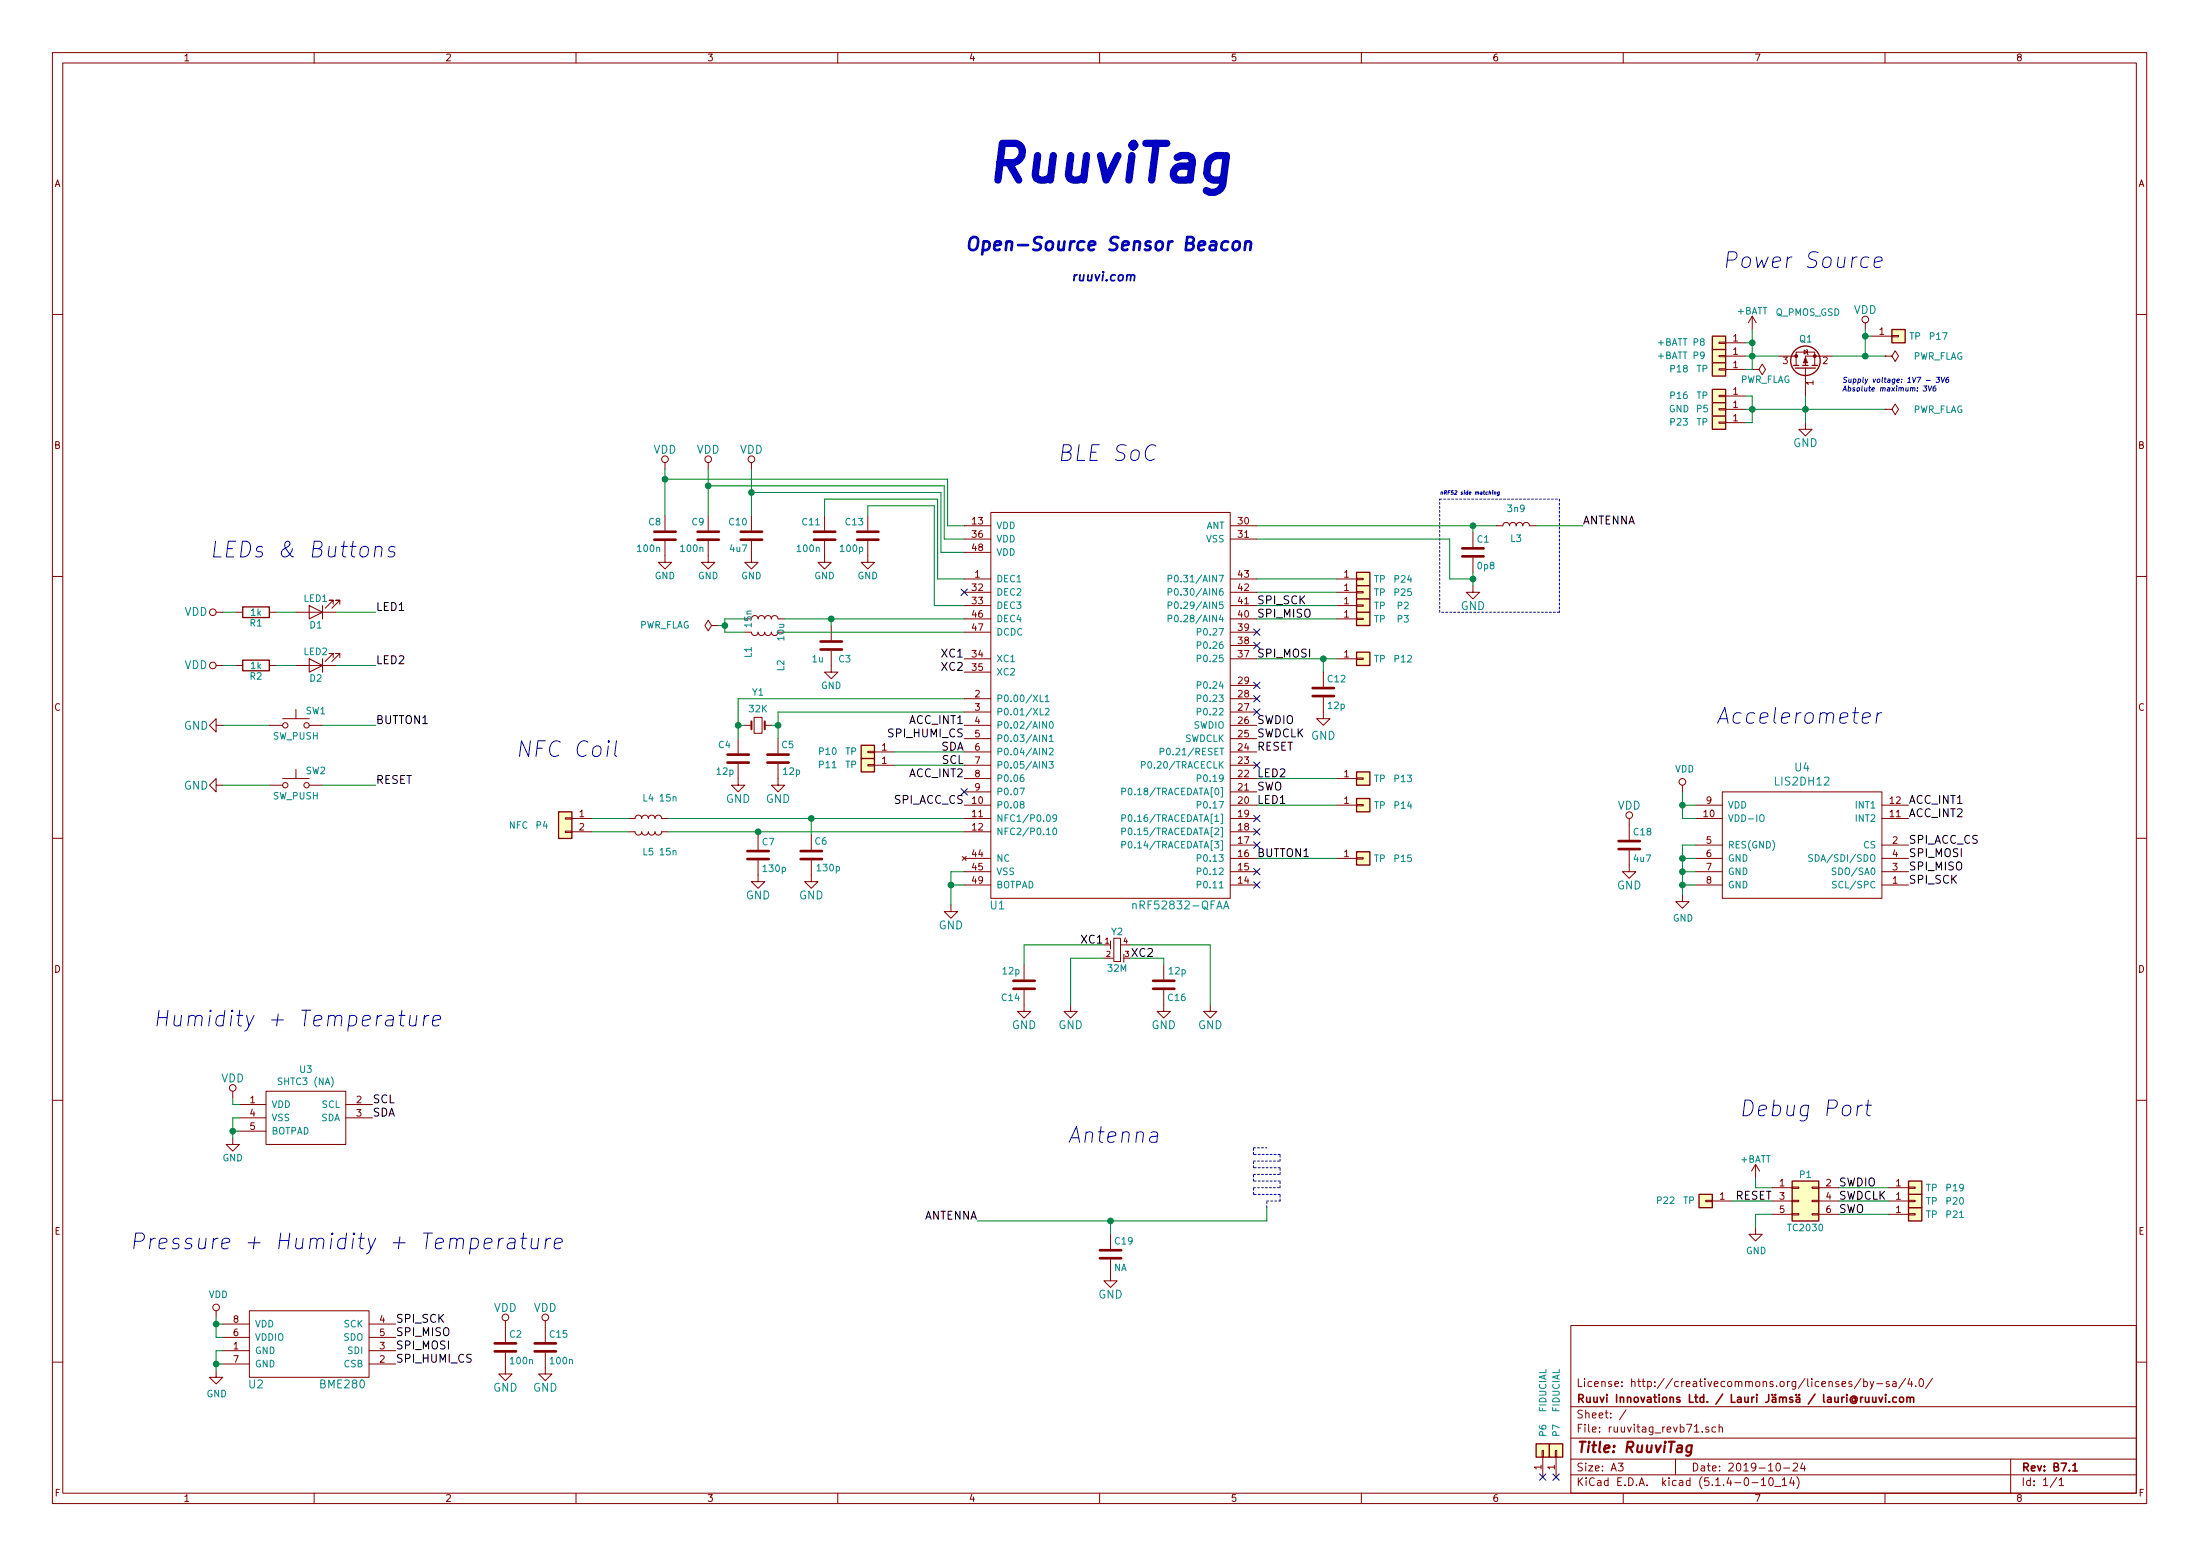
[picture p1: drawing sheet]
EESchema Schematic File Version 4
LIBS:power
LIBS:device
LIBS:74xx
LIBS:audio
LIBS:interface
LIBS:generic_dataflash
LIBS:4pin_crystal
LIBS:nrf52832
LIBS:bmxx80
LIBS:lis3dh
LIBS:lis2dh12
EELAYER 30 0
EELAYER END
$Descr A3 16535 11693
encoding utf-8
Sheet 1 1
Title "RuuviTag"
Date "2019-10-24"
Rev "B7.1"
Comp "Ruuvi Innovations Ltd. / Lauri Jämsä / lauri@ruuvi.com"
Comment1 "License: http://creativecommons.org/licenses/by-sa/4.0/"
Comment2 ""
Comment3 ""
Comment4 ""
$EndDescr
Text Notes 7400 1400 0    276  Italic 55
RuuviTag
$Comp
L Device:L L2
U 1 1
P 5750 4750
F 0 "L2" H 6000 4875 50  0000 C CNN
F 1 "10u" H 5750 4875 50  0000 C CNN
F 2 "RuuviTag:0603_IND" H 5750 4750 60  0001 C CNN
F 3 "" H 5750 4750 60  0000 C CNN
	1    5750 4750
	0    1    1    0   
$EndComp
Text Notes 7950 3475 0    118  Italic 0
BLE SoC
Text Label 9450 4950 0    60   ~ 0
SPI_MOSI
Text Label 9450 4650 0    60   ~ 0
SPI_MISO
Text Label 9450 4550 0    60   ~ 0
SPI_SCK
$Comp
L Device:LED D1
U 1 1
P 2375 4600
F 0 "D1" H 2375 4700 50  0000 C CNN
F 1 "LED1" H 2375 4500 50  0000 C CNN
F 2 "RuuviTag:0603_LED" H 2375 4600 60  0001 C CNN
F 3 "" H 2375 4600 60  0000 C CNN
	1    2375 4600
	-1   0    0    1   
$EndComp
$Comp
L Device:R R1
U 1 1
P 1925 4600
F 0 "R1" V 2005 4600 50  0000 C CNN
F 1 "1k" V 1925 4600 50  0000 C CNN
F 2 "RuuviTag:0402_RES" V 1855 4600 30  0001 C CNN
F 3 "" H 1925 4600 30  0000 C CNN
	1    1925 4600
	0    1    1    0   
$EndComp
Text Notes 1575 4200 0    118  Italic 0
LEDs & Buttons
Text Label 11900 3950 0    60   ~ 0
ANTENNA
Text Label 7350 9175 2    60   ~ 0
ANTENNA
$Comp
L Device:C C18
U 1 1
P 12250 6350
F 0 "C18" H 12275 6450 50  0000 L CNN
F 1 "4u7" H 12275 6250 50  0000 L CNN
F 2 "RuuviTag:0603_CAP" H 12288 6200 30  0001 C CNN
F 3 "" H 12250 6350 60  0000 C CNN
	1    12250 6350
	1    0    0    -1  
$EndComp
$Comp
L power:GND #PWR033
U 1 1
P 12250 6500
F 0 "#PWR033" H 12250 6250 60  0001 C CNN
F 1 "GND" H 12250 6350 60  0000 C CNN
F 2 "" H 12250 6500 60  0000 C CNN
F 3 "" H 12250 6500 60  0000 C CNN
	1    12250 6500
	1    0    0    -1  
$EndComp
Text Label 7250 5450 2    60   ~ 0
ACC_INT1
Text Notes 12950 2025 0    118  Italic 0
Power Source
$Comp
L power:VDD #PWR032
U 1 1
P 12250 6200
F 0 "#PWR032" H 12250 6050 60  0001 C CNN
F 1 "VDD" H 12250 6350 60  0000 C CNN
F 2 "" H 12250 6200 60  0000 C CNN
F 3 "" H 12250 6200 60  0000 C CNN
	1    12250 6200
	1    0    0    -1  
$EndComp
Text Label 7250 6050 2    60   ~ 0
SPI_ACC_CS
Text Notes 7250 1900 0    98   Italic 20
Open-Source Sensor Beacon
Text Notes 8050 2125 0    67   Italic 13
ruuvi.com
Text Notes 13075 8400 0    118  Italic 0
Debug Port
Text Notes 12900 5450 0    118  Italic 0
Accelerometer
Text Label 9450 5450 0    60   ~ 0
SWDIO
Text Label 9450 5550 0    60   ~ 0
SWDCLK
Text Label 9450 5650 0    60   ~ 0
RESET
$Comp
L Connector_Generic:Conn_01x01 P9
U 1 1
P 12925 2675
F 0 "P9" H 13075 2675 50  0000 C CNN
F 1 "+BATT" H 13275 2675 50  0000 C CNN
F 2 "RuuviTag:WIDE_PLATED_HOLE" H 12925 2675 60  0001 C CNN
F 3 "" H 12925 2675 60  0000 C CNN
	1    12925 2675
	-1   0    0    1   
$EndComp
$Comp
L power:VDD #PWR040
U 1 1
P 14025 2475
F 0 "#PWR040" H 14025 2325 60  0001 C CNN
F 1 "VDD" H 14025 2625 60  0000 C CNN
F 2 "" H 14025 2475 60  0000 C CNN
F 3 "" H 14025 2475 60  0000 C CNN
	1    14025 2475
	1    0    0    -1  
$EndComp
Text Notes 13850 2950 0    39   Italic 0
Supply voltage: 1V7 - 3V6\nAbsolute maximum: 3V6
$Comp
L Connector_Generic:Conn_01x01 P8
U 1 1
P 12925 2575
F 0 "P8" H 13075 2575 50  0000 C CNN
F 1 "+BATT" H 13275 2575 50  0000 C CNN
F 2 "RuuviTag:WIDE_PLATED_HOLE" H 12925 2575 60  0001 C CNN
F 3 "" H 12925 2575 60  0000 C CNN
	1    12925 2575
	-1   0    0    1   
$EndComp
Text Label 9450 5850 0    60   ~ 0
LED2
Text Label 2825 4600 0    60   ~ 0
LED1
$Comp
L 4pin_crystal:4PIN_CRYSTAL Y2
U 1 1
P 8400 7150
F 0 "Y2" H 8400 7300 50  0000 C CNN
F 1 "32M" H 8400 7025 50  0000 C CNN
F 2 "RuuviTag:20X16MM_4PIN_CRYSTAL" H 8400 7200 60  0001 C CNN
F 3 "" H 8400 7200 60  0000 C CNN
	1    8400 7150
	1    0    0    -1  
$EndComp
$Comp
L Connector_Generic:Conn_01x01 P6
U 1 1
P 11600 10900
F 0 "P6" H 11750 10900 50  0000 C CNN
F 1 "FIDUCIAL" H 12050 10900 50  0000 C CNN
F 2 "RuuviTag:FIDUCIAL_1MM" H 11600 10900 60  0001 C CNN
F 3 "" H 11600 10900 60  0000 C CNN
	1    11600 10900
	0    -1   -1   0   
$EndComp
$Comp
L Connector_Generic:Conn_01x01 P7
U 1 1
P 11700 10900
F 0 "P7" H 11850 10900 50  0000 C CNN
F 1 "FIDUCIAL" H 12150 10900 50  0000 C CNN
F 2 "RuuviTag:FIDUCIAL_1MM" H 11700 10900 60  0001 C CNN
F 3 "" H 11700 10900 60  0000 C CNN
	1    11700 10900
	0    -1   -1   0   
$EndComp
NoConn ~ 11700 11100
NoConn ~ 11600 11100
$Comp
L nrf52832:nRF52832 U1
U 1 1
P 8350 5250
F 0 "U1" H 7500 3700 60  0000 C CNN
F 1 "nRF52832-QFAA" H 8875 3700 60  0000 C CNN
F 2 "RuuviTag:QFN-48_6X6MM_BOTPAD" H 8350 5750 60  0001 C CNN
F 3 "" H 8350 5750 60  0000 C CNN
	1    8350 5250
	1    0    0    -1  
$EndComp
$Comp
L Device:Crystal_Small Y1
U 1 1
P 5700 5450
F 0 "Y1" H 5700 5700 50  0000 C CNN
F 1 "32K" H 5700 5575 50  0000 C CNN
F 2 "RuuviTag:32X15MM_2PIN_CRYSTAL" H 5700 5450 60  0001 C CNN
F 3 "" H 5700 5450 60  0000 C CNN
	1    5700 5450
	1    0    0    -1  
$EndComp
$Comp
L power:GND #PWR024
U 1 1
P 7150 6800
F 0 "#PWR024" H 7150 6550 60  0001 C CNN
F 1 "GND" H 7150 6650 60  0000 C CNN
F 2 "" H 7150 6800 60  0000 C CNN
F 3 "" H 7150 6800 60  0000 C CNN
	1    7150 6800
	1    0    0    -1  
$EndComp
$Comp
L power:VDD #PWR011
U 1 1
P 5000 3525
F 0 "#PWR011" H 5000 3375 60  0001 C CNN
F 1 "VDD" H 5000 3675 60  0000 C CNN
F 2 "" H 5000 3525 60  0000 C CNN
F 3 "" H 5000 3525 60  0000 C CNN
	1    5000 3525
	1    0    0    -1  
$EndComp
$Comp
L Device:C C11
U 1 1
P 6200 4025
F 0 "C11" H 6225 3925 50  0000 L CNN
F 1 "100n" H 6225 4125 50  0000 L CNN
F 2 "RuuviTag:0402_CAP" H 6238 3875 30  0001 C CNN
F 3 "" H 6200 4025 60  0000 C CNN
	1    6200 4025
	-1   0    0    1   
$EndComp
$Comp
L Device:C C13
U 1 1
P 6525 4025
F 0 "C13" H 6550 3925 50  0000 L CNN
F 1 "100p" H 6550 4125 50  0000 L CNN
F 2 "RuuviTag:0402_CAP" H 6563 3875 30  0001 C CNN
F 3 "" H 6525 4025 60  0000 C CNN
	1    6525 4025
	-1   0    0    1   
$EndComp
$Comp
L Device:C C8
U 1 1
P 5000 4025
F 0 "C8" H 5025 3925 50  0000 L CNN
F 1 "100n" H 5025 4125 50  0000 L CNN
F 2 "RuuviTag:0402_CAP" H 5038 3875 30  0001 C CNN
F 3 "" H 5000 4025 60  0000 C CNN
	1    5000 4025
	-1   0    0    1   
$EndComp
$Comp
L Device:C C9
U 1 1
P 5325 4025
F 0 "C9" H 5350 3925 50  0000 L CNN
F 1 "100n" H 5350 4125 50  0000 L CNN
F 2 "RuuviTag:0402_CAP" H 5363 3875 30  0001 C CNN
F 3 "" H 5325 4025 60  0000 C CNN
	1    5325 4025
	-1   0    0    1   
$EndComp
$Comp
L Device:C C10
U 1 1
P 5650 4025
F 0 "C10" H 5675 3925 50  0000 L CNN
F 1 "4u7" H 5675 4125 50  0000 L CNN
F 2 "RuuviTag:0603_CAP" H 5688 3875 30  0001 C CNN
F 3 "" H 5650 4025 60  0000 C CNN
	1    5650 4025
	-1   0    0    1   
$EndComp
$Comp
L Device:L L1
U 1 1
P 5750 4650
F 0 "L1" H 5500 4775 50  0000 C CNN
F 1 "15n" H 5750 4775 50  0000 C CNN
F 2 "RuuviTag:0402_IND" H 5750 4650 60  0001 C CNN
F 3 "" H 5750 4650 60  0000 C CNN
	1    5750 4650
	0    -1   -1   0   
$EndComp
$Comp
L Device:C C3
U 1 1
P 6250 4850
F 0 "C3" H 6300 4750 50  0000 L CNN
F 1 "1u" H 6100 4750 50  0000 L CNN
F 2 "RuuviTag:0402_CAP" H 6288 4700 30  0001 C CNN
F 3 "" H 6250 4850 60  0000 C CNN
	1    6250 4850
	1    0    0    -1  
$EndComp
$Comp
L Device:C C4
U 1 1
P 5550 5700
F 0 "C4" H 5600 5600 50  0000 L CNN
F 1 "12p" H 5575 5800 50  0000 L CNN
F 2 "RuuviTag:0402_CAP" H 5588 5550 30  0001 C CNN
F 3 "" H 5550 5700 60  0000 C CNN
	1    5550 5700
	-1   0    0    1   
$EndComp
$Comp
L Device:C C5
U 1 1
P 5850 5700
F 0 "C5" H 5725 5600 50  0000 L CNN
F 1 "12p" H 5675 5800 50  0000 L CNN
F 2 "RuuviTag:0402_CAP" H 5888 5550 30  0001 C CNN
F 3 "" H 5850 5700 60  0000 C CNN
	1    5850 5700
	-1   0    0    1   
$EndComp
Text Label 7250 4950 2    60   ~ 0
XC1
Text Label 7250 5050 2    60   ~ 0
XC2
Text Label 8300 7100 2    60   ~ 0
XC1
Text Label 8500 7200 0    60   ~ 0
XC2
$Comp
L Device:C C14
U 1 1
P 7700 7400
F 0 "C14" H 7725 7500 50  0000 L CNN
F 1 "12p" H 7725 7300 50  0000 L CNN
F 2 "RuuviTag:0402_CAP" H 7738 7250 30  0001 C CNN
F 3 "" H 7700 7400 60  0000 C CNN
	1    7700 7400
	-1   0    0    1   
$EndComp
$Comp
L Device:C C6
U 1 1
P 6100 6425
F 0 "C6" H 5975 6325 50  0000 L CNN
F 1 "130p" H 5875 6525 50  0000 L CNN
F 2 "RuuviTag:0402_CAP" H 6138 6275 30  0001 C CNN
F 3 "" H 6100 6425 60  0000 C CNN
	1    6100 6425
	-1   0    0    1   
$EndComp
$Comp
L Device:C C7
U 1 1
P 5700 6425
F 0 "C7" H 5725 6525 50  0000 L CNN
F 1 "130p" H 5725 6325 50  0000 L CNN
F 2 "RuuviTag:0402_CAP" H 5738 6275 30  0001 C CNN
F 3 "" H 5700 6425 60  0000 C CNN
	1    5700 6425
	1    0    0    -1  
$EndComp
$Comp
L power:GND #PWR018
U 1 1
P 5700 6575
F 0 "#PWR018" H 5700 6325 60  0001 C CNN
F 1 "GND" H 5700 6425 60  0000 C CNN
F 2 "" H 5700 6575 60  0000 C CNN
F 3 "" H 5700 6575 60  0000 C CNN
	1    5700 6575
	1    0    0    -1  
$EndComp
$Comp
L power:GND #PWR031
U 1 1
P 11075 4400
F 0 "#PWR031" H 11075 4150 60  0001 C CNN
F 1 "GND" H 11075 4250 60  0000 C CNN
F 2 "" H 11075 4400 60  0000 C CNN
F 3 "" H 11075 4400 60  0000 C CNN
	1    11075 4400
	1    0    0    -1  
$EndComp
$Comp
L power:GND #PWR039
U 1 1
P 13575 3175
F 0 "#PWR039" H 13575 2925 60  0001 C CNN
F 1 "GND" H 13575 3025 60  0000 C CNN
F 2 "" H 13575 3175 60  0000 C CNN
F 3 "" H 13575 3175 60  0000 C CNN
	1    13575 3175
	1    0    0    -1  
$EndComp
$Comp
L bmxx80:BMXX80 U2
U 1 1
P 2325 10100
F 0 "U2" H 1925 9800 60  0000 C CNN
F 1 "BME280" H 2575 9800 60  0000 C CNN
F 2 "RuuviTag:BME280" H 2825 9500 60  0001 C CNN
F 3 "" H 2825 9500 60  0000 C CNN
	1    2325 10100
	1    0    0    -1  
$EndComp
Text Notes 975  9400 0    118  Italic 0
Pressure + Humidity + Temperature
$Comp
L Device:C C2
U 1 1
P 3800 10125
F 0 "C2" H 3825 10225 50  0000 L CNN
F 1 "100n" H 3825 10025 50  0000 L CNN
F 2 "RuuviTag:0402_CAP" H 3838 9975 30  0001 C CNN
F 3 "" H 3800 10125 60  0000 C CNN
	1    3800 10125
	1    0    0    -1  
$EndComp
$Comp
L power:GND #PWR08
U 1 1
P 3800 10275
F 0 "#PWR08" H 3800 10025 60  0001 C CNN
F 1 "GND" H 3800 10125 60  0000 C CNN
F 2 "" H 3800 10275 60  0000 C CNN
F 3 "" H 3800 10275 60  0000 C CNN
	1    3800 10275
	1    0    0    -1  
$EndComp
$Comp
L power:VDD #PWR07
U 1 1
P 3800 9975
F 0 "#PWR07" H 3800 9825 60  0001 C CNN
F 1 "VDD" H 3800 10125 60  0000 C CNN
F 2 "" H 3800 9975 60  0000 C CNN
F 3 "" H 3800 9975 60  0000 C CNN
	1    3800 9975
	1    0    0    -1  
$EndComp
Text Label 9450 6050 0    60   ~ 0
LED1
$Comp
L Device:LED D2
U 1 1
P 2375 5000
F 0 "D2" H 2375 5100 50  0000 C CNN
F 1 "LED2" H 2375 4900 50  0000 C CNN
F 2 "RuuviTag:0603_LED" H 2375 5000 60  0001 C CNN
F 3 "" H 2375 5000 60  0000 C CNN
	1    2375 5000
	-1   0    0    1   
$EndComp
$Comp
L Device:R R2
U 1 1
P 1925 5000
F 0 "R2" V 2005 5000 50  0000 C CNN
F 1 "1k" V 1925 5000 50  0000 C CNN
F 2 "RuuviTag:0402_RES" V 1855 5000 30  0001 C CNN
F 3 "" H 1925 5000 30  0000 C CNN
	1    1925 5000
	0    1    1    0   
$EndComp
Text Label 2825 5000 0    60   ~ 0
LED2
NoConn ~ 9450 5750
NoConn ~ 9450 6150
NoConn ~ 9450 6250
NoConn ~ 9450 6350
$Comp
L Switch:SW_Push SW1
U 1 1
P 2225 5450
F 0 "SW1" H 2375 5560 50  0000 C CNN
F 1 "SW_PUSH" H 2225 5370 50  0000 C CNN
F 2 "RuuviTag:SKRKAEE010_BUTTON" H 2225 5450 60  0001 C CNN
F 3 "" H 2225 5450 60  0000 C CNN
	1    2225 5450
	1    0    0    -1  
$EndComp
Text Label 2825 5450 0    60   ~ 0
BUTTON1
$Comp
L power:GND #PWR05
U 1 1
P 1675 5450
F 0 "#PWR05" H 1675 5200 60  0001 C CNN
F 1 "GND" V 1675 5250 60  0000 C CNN
F 2 "" H 1675 5450 60  0000 C CNN
F 3 "" H 1675 5450 60  0000 C CNN
	1    1675 5450
	0    1    1    0   
$EndComp
Text Label 9450 6450 0    60   ~ 0
BUTTON1
NoConn ~ 9450 5250
Text Label 9450 5950 0    60   ~ 0
SWO
$Comp
L power:PWR_FLAG #FLG03
U 1 1
P 14175 2675
F 0 "#FLG03" H 14175 2770 50  0001 C CNN
F 1 "PWR_FLAG" V 14175 3075 50  0000 C CNN
F 2 "" H 14175 2675 60  0000 C CNN
F 3 "" H 14175 2675 60  0000 C CNN
	1    14175 2675
	0    1    1    0   
$EndComp
$Comp
L power:PWR_FLAG #FLG04
U 1 1
P 14175 3075
F 0 "#FLG04" H 14175 3170 50  0001 C CNN
F 1 "PWR_FLAG" V 14175 3475 50  0000 C CNN
F 2 "" H 14175 3075 60  0000 C CNN
F 3 "" H 14175 3075 60  0000 C CNN
	1    14175 3075
	0    1    1    0   
$EndComp
$Comp
L power:VDD #PWR04
U 1 1
P 1675 5000
F 0 "#PWR04" H 1675 4850 60  0001 C CNN
F 1 "VDD" V 1675 5200 60  0000 C CNN
F 2 "" H 1675 5000 60  0000 C CNN
F 3 "" H 1675 5000 60  0000 C CNN
	1    1675 5000
	0    -1   -1   0   
$EndComp
$Comp
L power:VDD #PWR03
U 1 1
P 1675 4600
F 0 "#PWR03" H 1675 4450 60  0001 C CNN
F 1 "VDD" V 1675 4800 60  0000 C CNN
F 2 "" H 1675 4600 60  0000 C CNN
F 3 "" H 1675 4600 60  0000 C CNN
	1    1675 4600
	0    -1   -1   0   
$EndComp
$Comp
L Switch:SW_Push SW2
U 1 1
P 2225 5900
F 0 "SW2" H 2375 6010 50  0000 C CNN
F 1 "SW_PUSH" H 2225 5820 50  0000 C CNN
F 2 "RuuviTag:SKRKAEE010_BUTTON" H 2225 5900 60  0001 C CNN
F 3 "" H 2225 5900 60  0000 C CNN
	1    2225 5900
	1    0    0    -1  
$EndComp
Text Label 2825 5900 0    60   ~ 0
RESET
$Comp
L power:GND #PWR06
U 1 1
P 1675 5900
F 0 "#PWR06" H 1675 5650 60  0001 C CNN
F 1 "GND" V 1675 5700 60  0000 C CNN
F 2 "" H 1675 5900 60  0000 C CNN
F 3 "" H 1675 5900 60  0000 C CNN
	1    1675 5900
	0    1    1    0   
$EndComp
Text Label 7250 5550 2    60   ~ 0
SPI_HUMI_CS
Text Label 2975 10250 0    60   ~ 0
SPI_HUMI_CS
Text Label 2975 9950 0    60   ~ 0
SPI_SCK
Text Label 2975 10150 0    60   ~ 0
SPI_MOSI
Text Label 2975 10050 0    60   ~ 0
SPI_MISO
$Comp
L Device:C C19
U 1 1
P 8350 9425
F 0 "C19" H 8375 9525 50  0000 L CNN
F 1 "NA" H 8375 9325 50  0000 L CNN
F 2 "RuuviTag:0402_CAP" H 8388 9275 30  0001 C CNN
F 3 "" H 8350 9425 60  0000 C CNN
	1    8350 9425
	1    0    0    -1  
$EndComp
$Comp
L power:GND #PWR027
U 1 1
P 8350 9575
F 0 "#PWR027" H 8350 9325 60  0001 C CNN
F 1 "GND" H 8350 9425 60  0000 C CNN
F 2 "" H 8350 9575 60  0000 C CNN
F 3 "" H 8350 9575 60  0000 C CNN
	1    8350 9575
	1    0    0    -1  
$EndComp
Text Notes 8025 8600 0    118  Italic 0
Antenna
$Comp
L Device:Q_PMOS_GSD Q1
U 1 1
P 13575 2775
F 0 "Q1" V 13800 2825 50  0000 R CNN
F 1 "Q_PMOS_GSD" V 14000 3000 50  0000 R CNN
F 2 "RuuviTag:SOT-23" H 13775 2875 29  0001 C CNN
F 3 "" H 13575 2775 60  0000 C CNN
	1    13575 2775
	0    -1   -1   0   
$EndComp
NoConn ~ 9450 5150
NoConn ~ 9450 5350
NoConn ~ 9450 6550
$Comp
L Connector_Generic:Conn_01x01 P5
U 1 1
P 12925 3075
F 0 "P5" H 13050 3075 50  0000 C CNN
F 1 "GND" H 13225 3075 50  0000 C CNN
F 2 "RuuviTag:RUUVITAG-BAT-CONNECTOR" H 12925 3075 60  0001 C CNN
F 3 "" H 12925 3075 60  0000 C CNN
	1    12925 3075
	-1   0    0    1   
$EndComp
$Comp
L Connector_Generic:Conn_01x02 P4
U 1 1
P 4250 6150
F 0 "P4" H 4425 6100 50  0000 C CNN
F 1 "NFC" H 4600 6100 50  0000 C CNN
F 2 "RuuviTag:NFC_RUUVITAG_REVB2" H 4250 6150 60  0001 C CNN
F 3 "" H 4250 6150 60  0000 C CNN
	1    4250 6150
	-1   0    0    -1  
$EndComp
$Comp
L Device:C C1
U 1 1
P 11075 4150
F 0 "C1" H 11100 4250 50  0000 L CNN
F 1 "0p8" H 11100 4050 50  0000 L CNN
F 2 "RuuviTag:0402_CAP" H 11113 4000 30  0001 C CNN
F 3 "" H 11075 4150 60  0000 C CNN
	1    11075 4150
	1    0    0    -1  
$EndComp
$Comp
L Device:L L3
U 1 1
P 11400 3950
F 0 "L3" V 11300 3950 50  0000 C CNN
F 1 "3n9" V 11525 3950 50  0000 C CNN
F 2 "RuuviTag:0402_IND" H 11400 3950 60  0001 C CNN
F 3 "" H 11400 3950 60  0000 C CNN
	1    11400 3950
	0    -1   -1   0   
$EndComp
Text Notes 10825 3725 0    28   Italic 0
nRF52 side matching
Text Notes 3875 5700 0    118  Italic 0
NFC Coil
NoConn ~ 9450 4750
NoConn ~ 9450 4850
$Comp
L Connector_Generic:Conn_01x01 P10
U 1 1
P 6525 5650
F 0 "P10" H 6825 5650 50  0000 C CNN
F 1 "TP" H 6650 5650 50  0000 C CNN
F 2 "RuuviTag:TEST_POINT_SMD_1MM" H 6525 5650 60  0001 C CNN
F 3 "" H 6525 5650 60  0000 C CNN
	1    6525 5650
	-1   0    0    1   
$EndComp
$Comp
L Connector_Generic:Conn_01x01 P11
U 1 1
P 6525 5750
F 0 "P11" H 6825 5750 50  0000 C CNN
F 1 "TP" H 6650 5750 50  0000 C CNN
F 2 "RuuviTag:TEST_POINT_SMD_1MM" H 6525 5750 60  0001 C CNN
F 3 "" H 6525 5750 60  0000 C CNN
	1    6525 5750
	-1   0    0    1   
$EndComp
NoConn ~ 7250 5950
$Comp
L Connector_Generic:Conn_01x01 P2
U 1 1
P 10250 4550
F 0 "P2" H 10550 4550 50  0000 C CNN
F 1 "TP" H 10375 4550 50  0000 C CNN
F 2 "RuuviTag:TEST_POINT_SMD_1MM" H 10250 4550 60  0001 C CNN
F 3 "" H 10250 4550 60  0000 C CNN
	1    10250 4550
	1    0    0    -1  
$EndComp
$Comp
L Connector_Generic:Conn_01x01 P3
U 1 1
P 10250 4650
F 0 "P3" H 10550 4650 50  0000 C CNN
F 1 "TP" H 10375 4650 50  0000 C CNN
F 2 "RuuviTag:TEST_POINT_SMD_1MM" H 10250 4650 60  0001 C CNN
F 3 "" H 10250 4650 60  0000 C CNN
	1    10250 4650
	1    0    0    -1  
$EndComp
$Comp
L Connector_Generic:Conn_01x01 P12
U 1 1
P 10250 4950
F 0 "P12" H 10550 4950 50  0000 C CNN
F 1 "TP" H 10375 4950 50  0000 C CNN
F 2 "RuuviTag:TEST_POINT_SMD_1MM" H 10250 4950 60  0001 C CNN
F 3 "" H 10250 4950 60  0000 C CNN
	1    10250 4950
	1    0    0    -1  
$EndComp
$Comp
L Connector_Generic:Conn_01x01 P15
U 1 1
P 10250 6450
F 0 "P15" H 10550 6450 50  0000 C CNN
F 1 "TP" H 10375 6450 50  0000 C CNN
F 2 "RuuviTag:TEST_POINT_SMD_1MM" H 10250 6450 60  0001 C CNN
F 3 "" H 10250 6450 60  0000 C CNN
	1    10250 6450
	1    0    0    -1  
$EndComp
$Comp
L Connector_Generic:Conn_01x01 P13
U 1 1
P 10250 5850
F 0 "P13" H 10550 5850 50  0000 C CNN
F 1 "TP" H 10375 5850 50  0000 C CNN
F 2 "RuuviTag:TEST_POINT_SMD_1MM" H 10250 5850 60  0001 C CNN
F 3 "" H 10250 5850 60  0000 C CNN
	1    10250 5850
	1    0    0    -1  
$EndComp
$Comp
L Connector_Generic:Conn_01x01 P14
U 1 1
P 10250 6050
F 0 "P14" H 10550 6050 50  0000 C CNN
F 1 "TP" H 10375 6050 50  0000 C CNN
F 2 "RuuviTag:TEST_POINT_SMD_1MM" H 10250 6050 60  0001 C CNN
F 3 "" H 10250 6050 60  0000 C CNN
	1    10250 6050
	1    0    0    -1  
$EndComp
$Comp
L Connector_Generic:Conn_01x01 P17
U 1 1
P 14275 2525
F 0 "P17" H 14575 2525 50  0000 C CNN
F 1 "TP" H 14400 2525 50  0000 C CNN
F 2 "RuuviTag:TEST_POINT_SMD_1MM" H 14275 2525 60  0001 C CNN
F 3 "" H 14275 2525 60  0000 C CNN
	1    14275 2525
	1    0    0    -1  
$EndComp
$Comp
L Connector_Generic:Conn_01x01 P16
U 1 1
P 12925 2975
F 0 "P16" H 13225 2975 50  0000 C CNN
F 1 "TP" H 13050 2975 50  0000 C CNN
F 2 "RuuviTag:TEST_POINT_SMD_1MM" H 12925 2975 60  0001 C CNN
F 3 "" H 12925 2975 60  0000 C CNN
	1    12925 2975
	-1   0    0    1   
$EndComp
$Comp
L Connector_Generic:Conn_01x01 P18
U 1 1
P 12925 2775
F 0 "P18" H 13225 2775 50  0000 C CNN
F 1 "TP" H 13050 2775 50  0000 C CNN
F 2 "RuuviTag:TEST_POINT_SMD_1MM" H 12925 2775 60  0001 C CNN
F 3 "" H 12925 2775 60  0000 C CNN
	1    12925 2775
	-1   0    0    1   
$EndComp
$Comp
L Connector_Generic:Conn_01x01 P19
U 1 1
P 14400 8925
F 0 "P19" H 14700 8925 50  0000 C CNN
F 1 "TP" H 14525 8925 50  0000 C CNN
F 2 "RuuviTag:TEST_POINT_SMD_1MM" H 14400 8925 60  0001 C CNN
F 3 "" H 14400 8925 60  0000 C CNN
	1    14400 8925
	1    0    0    -1  
$EndComp
$Comp
L Connector_Generic:Conn_01x01 P20
U 1 1
P 14400 9025
F 0 "P20" H 14700 9025 50  0000 C CNN
F 1 "TP" H 14525 9025 50  0000 C CNN
F 2 "RuuviTag:TEST_POINT_SMD_1MM" H 14400 9025 60  0001 C CNN
F 3 "" H 14400 9025 60  0000 C CNN
	1    14400 9025
	1    0    0    -1  
$EndComp
$Comp
L Connector_Generic:Conn_01x01 P21
U 1 1
P 14400 9125
F 0 "P21" H 14700 9125 50  0000 C CNN
F 1 "TP" H 14525 9125 50  0000 C CNN
F 2 "RuuviTag:TEST_POINT_SMD_1MM" H 14400 9125 60  0001 C CNN
F 3 "" H 14400 9125 60  0000 C CNN
	1    14400 9125
	1    0    0    -1  
$EndComp
$Comp
L Connector_Generic:Conn_01x01 P22
U 1 1
P 12825 9025
F 0 "P22" H 13125 9025 50  0000 C CNN
F 1 "TP" H 12950 9025 50  0000 C CNN
F 2 "RuuviTag:TEST_POINT_SMD_1MM" H 12825 9025 60  0001 C CNN
F 3 "" H 12825 9025 60  0000 C CNN
	1    12825 9025
	-1   0    0    1   
$EndComp
$Comp
L Connector_Generic:Conn_01x01 P23
U 1 1
P 12925 3175
F 0 "P23" H 13225 3175 50  0000 C CNN
F 1 "TP" H 13050 3175 50  0000 C CNN
F 2 "RuuviTag:TEST_POINT_SMD_1MM" H 12925 3175 60  0001 C CNN
F 3 "" H 12925 3175 60  0000 C CNN
	1    12925 3175
	-1   0    0    1   
$EndComp
$Comp
L lis2dh12:LIS2Dx12 U4
U 1 1
P 13550 6350
F 0 "U4" H 13550 6937 60  0000 C CNN
F 1 "LIS2DH12" H 13550 6831 60  0000 C CNN
F 2 "RuuviTag:LGA12_2X2MM" H 13650 6350 60  0001 C CNN
F 3 "" H 13650 6350 60  0000 C CNN
	1    13550 6350
	1    0    0    -1  
$EndComp
$Comp
L power:VDD #PWR034
U 1 1
P 12650 5950
F 0 "#PWR034" H 12650 5800 50  0001 C CNN
F 1 "VDD" H 12667 6123 50  0000 C CNN
F 2 "" H 12650 5950 50  0000 C CNN
F 3 "" H 12650 5950 50  0000 C CNN
	1    12650 5950
	1    0    0    -1  
$EndComp
$Comp
L power:GND #PWR035
U 1 1
P 12650 6725
F 0 "#PWR035" H 12650 6475 50  0001 C CNN
F 1 "GND" H 12655 6552 50  0000 C CNN
F 2 "" H 12650 6725 50  0000 C CNN
F 3 "" H 12650 6725 50  0000 C CNN
	1    12650 6725
	1    0    0    -1  
$EndComp
Text Label 14350 6050 0    60   ~ 0
ACC_INT1
Text Label 14350 6150 0    60   ~ 0
ACC_INT2
Text Label 14350 6350 0    60   ~ 0
SPI_ACC_CS
Text Label 14350 6550 0    60   ~ 0
SPI_MISO
Text Label 14350 6450 0    60   ~ 0
SPI_MOSI
Text Label 14350 6650 0    60   ~ 0
SPI_SCK
Text Label 7250 5850 2    60   ~ 0
ACC_INT2
NoConn ~ 9450 6650
$Comp
L Connector_Generic:Conn_01x01 P25
U 1 1
P 10250 4450
F 0 "P25" H 10550 4450 50  0000 C CNN
F 1 "TP" H 10375 4450 50  0000 C CNN
F 2 "RuuviTag:TEST_POINT_SMD_1MM" H 10250 4450 60  0001 C CNN
F 3 "" H 10250 4450 60  0000 C CNN
	1    10250 4450
	1    0    0    -1  
$EndComp
$Comp
L Connector_Generic:Conn_01x01 P24
U 1 1
P 10250 4350
F 0 "P24" H 10550 4350 50  0000 C CNN
F 1 "TP" H 10375 4350 50  0000 C CNN
F 2 "RuuviTag:TEST_POINT_SMD_1MM" H 10250 4350 60  0001 C CNN
F 3 "" H 10250 4350 60  0000 C CNN
	1    10250 4350
	1    0    0    -1  
$EndComp
$Comp
L Device:C C12
U 1 1
P 9950 5200
F 0 "C12" H 9975 5300 50  0000 L CNN
F 1 "12p" H 9975 5100 50  0000 L CNN
F 2 "RuuviTag:0402_CAP" H 9988 5050 30  0001 C CNN
F 3 "" H 9950 5200 60  0000 C CNN
	1    9950 5200
	1    0    0    -1  
$EndComp
$Comp
L power:GND #PWR030
U 1 1
P 9950 5350
F 0 "#PWR030" H 9950 5100 60  0001 C CNN
F 1 "GND" H 9950 5175 60  0000 C CNN
F 2 "" H 9950 5350 60  0000 C CNN
F 3 "" H 9950 5350 60  0000 C CNN
	1    9950 5350
	1    0    0    -1  
$EndComp
$Comp
L power:GND #PWR022
U 1 1
P 6250 5000
F 0 "#PWR022" H 6250 4750 50  0001 C CNN
F 1 "GND" H 6250 4850 50  0000 C CNN
F 2 "" H 6250 5000 50  0000 C CNN
F 3 "" H 6250 5000 50  0000 C CNN
	1    6250 5000
	1    0    0    -1  
$EndComp
$Comp
L power:GND #PWR020
U 1 1
P 6100 6575
F 0 "#PWR020" H 6100 6325 60  0001 C CNN
F 1 "GND" H 6100 6425 60  0000 C CNN
F 2 "" H 6100 6575 60  0000 C CNN
F 3 "" H 6100 6575 60  0000 C CNN
	1    6100 6575
	1    0    0    -1  
$EndComp
$Comp
L power:VDD #PWR01
U 1 1
P 1625 9900
F 0 "#PWR01" H 1625 9750 50  0001 C CNN
F 1 "VDD" H 1642 10073 50  0000 C CNN
F 2 "" H 1625 9900 50  0000 C CNN
F 3 "" H 1625 9900 50  0000 C CNN
	1    1625 9900
	1    0    0    -1  
$EndComp
$Comp
L power:GND #PWR02
U 1 1
P 1625 10300
F 0 "#PWR02" H 1625 10050 50  0001 C CNN
F 1 "GND" H 1630 10127 50  0000 C CNN
F 2 "" H 1625 10300 50  0000 C CNN
F 3 "" H 1625 10300 50  0000 C CNN
	1    1625 10300
	1    0    0    -1  
$EndComp
$Comp
L power:GND #PWR025
U 1 1
P 7700 7550
F 0 "#PWR025" H 7700 7300 60  0001 C CNN
F 1 "GND" H 7700 7400 60  0000 C CNN
F 2 "" H 7700 7550 60  0000 C CNN
F 3 "" H 7700 7550 60  0000 C CNN
	1    7700 7550
	1    0    0    -1  
$EndComp
$Comp
L power:GND #PWR026
U 1 1
P 8050 7550
F 0 "#PWR026" H 8050 7300 60  0001 C CNN
F 1 "GND" H 8050 7400 60  0000 C CNN
F 2 "" H 8050 7550 60  0000 C CNN
F 3 "" H 8050 7550 60  0000 C CNN
	1    8050 7550
	1    0    0    -1  
$EndComp
$Comp
L Device:C C16
U 1 1
P 8750 7400
F 0 "C16" H 8575 7500 50  0000 L CNN
F 1 "12p" H 8575 7300 50  0000 L CNN
F 2 "RuuviTag:0402_CAP" H 8788 7250 30  0001 C CNN
F 3 "" H 8750 7400 60  0000 C CNN
	1    8750 7400
	-1   0    0    1   
$EndComp
$Comp
L power:GND #PWR029
U 1 1
P 9100 7550
F 0 "#PWR029" H 9100 7300 60  0001 C CNN
F 1 "GND" H 9100 7400 60  0000 C CNN
F 2 "" H 9100 7550 60  0000 C CNN
F 3 "" H 9100 7550 60  0000 C CNN
	1    9100 7550
	1    0    0    -1  
$EndComp
$Comp
L power:GND #PWR028
U 1 1
P 8750 7550
F 0 "#PWR028" H 8750 7300 60  0001 C CNN
F 1 "GND" H 8750 7400 60  0000 C CNN
F 2 "" H 8750 7550 60  0000 C CNN
F 3 "" H 8750 7550 60  0000 C CNN
	1    8750 7550
	1    0    0    -1  
$EndComp
$Comp
L power:GND #PWR015
U 1 1
P 5550 5850
F 0 "#PWR015" H 5550 5600 60  0001 C CNN
F 1 "GND" H 5550 5700 60  0000 C CNN
F 2 "" H 5550 5850 60  0000 C CNN
F 3 "" H 5550 5850 60  0000 C CNN
	1    5550 5850
	1    0    0    -1  
$EndComp
$Comp
L power:GND #PWR019
U 1 1
P 5850 5850
F 0 "#PWR019" H 5850 5600 60  0001 C CNN
F 1 "GND" H 5850 5700 60  0000 C CNN
F 2 "" H 5850 5850 60  0000 C CNN
F 3 "" H 5850 5850 60  0000 C CNN
	1    5850 5850
	1    0    0    -1  
$EndComp
Wire Notes Line
	9525 9075 9525 9025
Wire Notes Line
	9525 9025 9625 9025
Wire Notes Line
	9625 9025 9625 8975
Wire Notes Line
	9625 8975 9425 8975
Wire Notes Line
	9425 8975 9425 8925
Wire Notes Line
	9425 8925 9625 8925
Wire Notes Line
	9625 8925 9625 8875
Wire Notes Line
	9625 8875 9425 8875
Wire Notes Line
	9425 8875 9425 8825
Wire Notes Line
	9425 8825 9625 8825
Wire Notes Line
	9625 8825 9625 8775
Wire Notes Line
	9625 8775 9425 8775
Wire Notes Line
	9425 8775 9425 8725
Wire Notes Line
	9425 8725 9625 8725
Wire Notes Line
	9625 8725 9625 8675
Wire Notes Line
	9625 8675 9425 8675
Wire Notes Line
	9425 8675 9425 8625
Wire Notes Line
	9425 8625 9525 8625
Wire Wire Line
	2075 4600 2225 4600
Wire Wire Line
	1675 4600 1775 4600
Wire Wire Line
	2525 4600 2825 4600
Wire Wire Line
	7250 6550 7150 6550
Wire Wire Line
	7150 6650 7250 6650
Connection ~ 7150 6650
Wire Wire Line
	7150 6550 7150 6650
Wire Wire Line
	7100 4050 7250 4050
Wire Wire Line
	7075 4150 7250 4150
Wire Wire Line
	7050 4350 7250 4350
Wire Wire Line
	7025 4550 7250 4550
Wire Wire Line
	5450 4650 5450 4700
Wire Wire Line
	5550 5250 5550 5450
Wire Wire Line
	5550 5250 7250 5250
Connection ~ 5550 5450
Wire Wire Line
	5850 5350 5850 5450
Connection ~ 5850 5450
Wire Wire Line
	7700 7100 8300 7100
Wire Wire Line
	8500 7200 8750 7200
Wire Wire Line
	9525 9175 9525 9075
Wire Wire Line
	13775 2675 14025 2675
Wire Wire Line
	13125 3075 13175 3075
Connection ~ 5700 6250
Wire Wire Line
	2075 5000 2225 5000
Wire Wire Line
	1675 5000 1775 5000
Wire Wire Line
	2525 5000 2825 5000
Wire Wire Line
	5850 5350 7250 5350
Wire Wire Line
	2425 5450 2825 5450
Wire Wire Line
	1675 5450 2025 5450
Connection ~ 14025 2675
Connection ~ 13575 3075
Wire Wire Line
	13575 2975 13575 3075
Wire Wire Line
	2425 5900 2825 5900
Wire Wire Line
	1675 5900 2025 5900
Wire Wire Line
	8350 9275 8350 9175
Connection ~ 8350 9175
Wire Wire Line
	13125 2675 13175 2675
Wire Wire Line
	7350 9175 8350 9175
Connection ~ 13175 2675
Wire Wire Line
	13125 2575 13175 2575
Wire Wire Line
	11075 4000 11075 3950
Wire Wire Line
	9450 3950 11075 3950
Wire Wire Line
	11075 4300 11075 4350
Wire Wire Line
	11075 4350 10900 4350
Wire Wire Line
	10900 4350 10900 4050
Wire Wire Line
	10900 4050 9450 4050
Connection ~ 11075 4350
Connection ~ 11075 3950
Wire Notes Line
	10825 4600 10825 3750
Wire Notes Line
	10825 3750 11725 3750
Wire Notes Line
	11725 3750 11725 4600
Wire Notes Line
	11725 4600 10825 4600
Wire Wire Line
	10050 4550 9450 4550
Wire Wire Line
	9450 4650 10050 4650
Wire Wire Line
	9450 4950 9950 4950
Wire Wire Line
	10050 6450 9450 6450
Wire Wire Line
	10050 6050 9450 6050
Wire Wire Line
	9450 5850 10050 5850
Wire Wire Line
	12650 5950 12650 6050
Wire Wire Line
	12650 6050 12750 6050
Wire Wire Line
	12650 6150 12750 6150
Connection ~ 12650 6050
Wire Wire Line
	12650 6350 12650 6450
Wire Wire Line
	12650 6650 12750 6650
Wire Wire Line
	12650 6550 12750 6550
Connection ~ 12650 6650
Wire Wire Line
	12650 6450 12750 6450
Connection ~ 12650 6550
Wire Wire Line
	12650 6350 12750 6350
Connection ~ 12650 6450
Wire Wire Line
	6725 5750 7250 5750
Wire Wire Line
	7250 5650 6725 5650
Wire Wire Line
	9450 4350 10050 4350
Wire Wire Line
	9450 4450 10050 4450
Wire Wire Line
	9950 5050 9950 4950
Connection ~ 9950 4950
Connection ~ 6250 4650
Wire Wire Line
	6250 4700 6250 4650
Wire Wire Line
	5700 6275 5700 6250
Wire Wire Line
	6100 6275 6100 6150
Connection ~ 6100 6150
Wire Wire Line
	14075 2525 14025 2525
Connection ~ 14025 2525
Wire Wire Line
	14025 2475 14025 2525
Wire Wire Line
	13175 2475 13175 2575
Wire Wire Line
	13175 2775 13125 2775
Wire Wire Line
	13175 3175 13125 3175
Wire Wire Line
	13175 2975 13175 3075
Connection ~ 13175 3075
Wire Wire Line
	13125 2975 13175 2975
Wire Wire Line
	1625 9900 1625 9950
Wire Wire Line
	1625 9950 1675 9950
Wire Wire Line
	1625 10050 1675 10050
Connection ~ 1625 9950
Wire Wire Line
	1625 10150 1625 10250
Wire Wire Line
	1625 10150 1675 10150
Wire Wire Line
	1625 10250 1675 10250
Connection ~ 1625 10250
Wire Wire Line
	8050 7550 8050 7200
Wire Wire Line
	8050 7200 8300 7200
Wire Wire Line
	7700 7100 7700 7250
Wire Wire Line
	8500 7100 9100 7100
Wire Wire Line
	9100 7100 9100 7550
Wire Wire Line
	5800 5450 5850 5450
Wire Wire Line
	5600 5450 5550 5450
Wire Wire Line
	5000 3525 5000 3600
Wire Wire Line
	7125 3950 7250 3950
Wire Wire Line
	7125 3600 7125 3950
Wire Wire Line
	5000 3600 7125 3600
Connection ~ 5000 3600
Wire Wire Line
	5325 3525 5325 3650
Wire Wire Line
	5325 3650 7100 3650
Wire Wire Line
	7100 3650 7100 4050
Wire Wire Line
	5650 3525 5650 3700
Wire Wire Line
	5650 3700 7075 3700
Wire Wire Line
	7075 3700 7075 4150
$Comp
L power:GND #PWR012
U 1 1
P 5000 4175
F 0 "#PWR012" H 5000 3925 50  0001 C CNN
F 1 "GND" H 5000 4025 50  0000 C CNN
F 2 "" H 5000 4175 50  0000 C CNN
F 3 "" H 5000 4175 50  0000 C CNN
	1    5000 4175
	1    0    0    -1  
$EndComp
$Comp
L power:GND #PWR014
U 1 1
P 5325 4175
F 0 "#PWR014" H 5325 3925 50  0001 C CNN
F 1 "GND" H 5325 4025 50  0000 C CNN
F 2 "" H 5325 4175 50  0000 C CNN
F 3 "" H 5325 4175 50  0000 C CNN
	1    5325 4175
	1    0    0    -1  
$EndComp
$Comp
L power:GND #PWR017
U 1 1
P 5650 4175
F 0 "#PWR017" H 5650 3925 50  0001 C CNN
F 1 "GND" H 5650 4025 50  0000 C CNN
F 2 "" H 5650 4175 50  0000 C CNN
F 3 "" H 5650 4175 50  0000 C CNN
	1    5650 4175
	1    0    0    -1  
$EndComp
$Comp
L power:VDD #PWR013
U 1 1
P 5325 3525
F 0 "#PWR013" H 5325 3375 60  0001 C CNN
F 1 "VDD" H 5325 3675 60  0000 C CNN
F 2 "" H 5325 3525 60  0000 C CNN
F 3 "" H 5325 3525 60  0000 C CNN
	1    5325 3525
	1    0    0    -1  
$EndComp
$Comp
L power:VDD #PWR016
U 1 1
P 5650 3525
F 0 "#PWR016" H 5650 3375 60  0001 C CNN
F 1 "VDD" H 5650 3675 60  0000 C CNN
F 2 "" H 5650 3525 60  0000 C CNN
F 3 "" H 5650 3525 60  0000 C CNN
	1    5650 3525
	1    0    0    -1  
$EndComp
Connection ~ 5650 3700
Connection ~ 5325 3650
NoConn ~ 7250 4450
Wire Wire Line
	7050 4350 7050 3750
Wire Wire Line
	7050 3750 6200 3750
Wire Wire Line
	6200 3750 6200 3875
Wire Wire Line
	6525 3875 6525 3800
Wire Wire Line
	6525 3800 7025 3800
Wire Wire Line
	7025 3800 7025 4550
$Comp
L power:GND #PWR021
U 1 1
P 6200 4175
F 0 "#PWR021" H 6200 3925 50  0001 C CNN
F 1 "GND" H 6200 4025 50  0000 C CNN
F 2 "" H 6200 4175 50  0000 C CNN
F 3 "" H 6200 4175 50  0000 C CNN
	1    6200 4175
	1    0    0    -1  
$EndComp
$Comp
L power:GND #PWR023
U 1 1
P 6525 4175
F 0 "#PWR023" H 6525 3925 50  0001 C CNN
F 1 "GND" H 6525 4025 50  0000 C CNN
F 2 "" H 6525 4175 50  0000 C CNN
F 3 "" H 6525 4175 50  0000 C CNN
	1    6525 4175
	1    0    0    -1  
$EndComp
$Comp
L power:PWR_FLAG #FLG01
U 1 1
P 5400 4700
F 0 "#FLG01" H 5400 4795 50  0001 C CNN
F 1 "PWR_FLAG" V 5400 5100 50  0000 C CNN
F 2 "" H 5400 4700 60  0000 C CNN
F 3 "" H 5400 4700 60  0000 C CNN
	1    5400 4700
	0    -1   -1   0   
$EndComp
Wire Wire Line
	5400 4700 5450 4700
Connection ~ 5450 4700
Wire Wire Line
	8750 7200 8750 7250
$Comp
L Connector_Generic:Conn_02x03_Odd_Even P1
U 1 1
P 13525 9025
F 0 "P1" H 13575 9225 50  0000 C CNN
F 1 "TC2030" H 13575 8825 50  0000 C CNN
F 2 "RuuviTag:TAGCONNECT_TC2030-MCP-NL" H 13525 7825 50  0001 C CNN
F 3 "" H 13525 7825 50  0001 C CNN
	1    13525 9025
	1    0    0    -1  
$EndComp
Wire Wire Line
	13200 8850 13200 8925
Wire Wire Line
	13200 8925 13325 8925
$Comp
L power:GND #PWR038
U 1 1
P 13200 9225
F 0 "#PWR038" H 13200 8975 50  0001 C CNN
F 1 "GND" H 13205 9052 50  0000 C CNN
F 2 "" H 13200 9225 50  0000 C CNN
F 3 "" H 13200 9225 50  0000 C CNN
	1    13200 9225
	1    0    0    -1  
$EndComp
Wire Wire Line
	13200 9125 13325 9125
Wire Wire Line
	13200 9125 13200 9225
Text Label 13325 9025 2    60   ~ 0
RESET
Wire Wire Line
	13025 9025 13325 9025
Text Label 13825 8925 0    60   ~ 0
SWDIO
Text Label 13825 9025 0    60   ~ 0
SWDCLK
Text Label 13825 9125 0    60   ~ 0
SWO
Wire Wire Line
	14200 8925 13825 8925
Wire Wire Line
	13825 9025 14200 9025
Wire Wire Line
	14200 9125 13825 9125
$Comp
L power:+BATT #PWR036
U 1 1
P 13175 2475
F 0 "#PWR036" H 13175 2325 50  0001 C CNN
F 1 "+BATT" H 13175 2615 50  0000 C CNN
F 2 "" H 13175 2475 50  0001 C CNN
F 3 "" H 13175 2475 50  0001 C CNN
	1    13175 2475
	1    0    0    -1  
$EndComp
Connection ~ 13175 2575
$Comp
L power:+BATT #PWR037
U 1 1
P 13200 8850
F 0 "#PWR037" H 13200 8700 50  0001 C CNN
F 1 "+BATT" H 13200 8990 50  0000 C CNN
F 2 "" H 13200 8850 50  0001 C CNN
F 3 "" H 13200 8850 50  0001 C CNN
	1    13200 8850
	1    0    0    -1  
$EndComp
$Comp
L power:PWR_FLAG #FLG02
U 1 1
P 13175 2775
F 0 "#FLG02" H 13175 2870 50  0001 C CNN
F 1 "PWR_FLAG" V 13250 2875 50  0000 C CNN
F 2 "" H 13175 2775 60  0000 C CNN
F 3 "" H 13175 2775 60  0000 C CNN
	1    13175 2775
	0    1    1    0   
$EndComp
Wire Wire Line
	5025 6250 5700 6250
Wire Wire Line
	5025 6150 6100 6150
$Comp
L Device:L L4
U 1 1
P 4875 6150
F 0 "L4" V 5025 6150 50  0000 C CNN
F 1 "15n" V 5025 6000 50  0000 C CNN
F 2 "RuuviTag:0402_IND" H 4875 6150 60  0001 C CNN
F 3 "" H 4875 6150 60  0000 C CNN
	1    4875 6150
	0    -1   -1   0   
$EndComp
$Comp
L Device:L L5
U 1 1
P 4875 6250
F 0 "L5" V 5025 6250 50  0000 C CNN
F 1 "15n" V 5025 6400 50  0000 C CNN
F 2 "RuuviTag:0402_IND" H 4875 6250 60  0001 C CNN
F 3 "" H 4875 6250 60  0000 C CNN
	1    4875 6250
	0    1    1    0   
$EndComp
Wire Wire Line
	4725 6150 4450 6150
Wire Wire Line
	4450 6250 4725 6250
$Comp
L Device:C C15
U 1 1
P 4100 10125
F 0 "C15" H 4125 10225 50  0000 L CNN
F 1 "100n" H 4125 10025 50  0000 L CNN
F 2 "RuuviTag:0402_CAP" H 4138 9975 30  0001 C CNN
F 3 "" H 4100 10125 60  0000 C CNN
	1    4100 10125
	1    0    0    -1  
$EndComp
$Comp
L power:GND #PWR010
U 1 1
P 4100 10275
F 0 "#PWR010" H 4100 10025 60  0001 C CNN
F 1 "GND" H 4100 10125 60  0000 C CNN
F 2 "" H 4100 10275 60  0000 C CNN
F 3 "" H 4100 10275 60  0000 C CNN
	1    4100 10275
	1    0    0    -1  
$EndComp
$Comp
L power:VDD #PWR09
U 1 1
P 4100 9975
F 0 "#PWR09" H 4100 9825 60  0001 C CNN
F 1 "VDD" H 4100 10125 60  0000 C CNN
F 2 "" H 4100 9975 60  0000 C CNN
F 3 "" H 4100 9975 60  0000 C CNN
	1    4100 9975
	1    0    0    -1  
$EndComp
Wire Wire Line
	7150 6650 7150 6800
Wire Wire Line
	5550 5450 5550 5550
Wire Wire Line
	5850 5450 5850 5550
Wire Wire Line
	5700 6250 7250 6250
Wire Wire Line
	14025 2675 14175 2675
Wire Wire Line
	13575 3075 14175 3075
Wire Wire Line
	13575 3075 13575 3175
Wire Wire Line
	8350 9175 9525 9175
Wire Wire Line
	13175 2675 13375 2675
Wire Wire Line
	13175 2675 13175 2775
Wire Wire Line
	11075 4350 11075 4400
Wire Wire Line
	12650 6050 12650 6150
Wire Wire Line
	12650 6650 12650 6725
Wire Wire Line
	12650 6550 12650 6650
Wire Wire Line
	12650 6450 12650 6550
Wire Wire Line
	9950 4950 10050 4950
Wire Wire Line
	6250 4650 7250 4650
Wire Wire Line
	6100 6150 7250 6150
Wire Wire Line
	14025 2525 14025 2675
Wire Wire Line
	13175 3075 13575 3075
Wire Wire Line
	13175 3075 13175 3175
Wire Wire Line
	1625 9950 1625 10050
Wire Wire Line
	1625 10250 1625 10300
Wire Wire Line
	5000 3600 5000 3875
Wire Wire Line
	5650 3700 5650 3875
Wire Wire Line
	5325 3650 5325 3875
Wire Wire Line
	5450 4700 5450 4750
Wire Wire Line
	13175 2575 13175 2675
Wire Wire Line
	5450 4750 5600 4750
Wire Wire Line
	5450 4650 5600 4650
Wire Wire Line
	5900 4650 6250 4650
Wire Wire Line
	5900 4750 7250 4750
Wire Wire Line
	11075 3950 11250 3950
Wire Wire Line
	11550 3950 11900 3950
$Comp
L shtc3:SHTC3 U3
U 1 1
P 2300 8350
F 0 "U3" H 2300 8665 50  0000 C CNN
F 1 "SHTC3 (NA)" H 2300 8574 50  0000 C CNN
F 2 "RuuviTag:DFN4_2X2MM_BOTPAD" H 2300 8350 50  0001 C CNN
F 3 "" H 2300 8350 50  0001 C CNN
	1    2300 8350
	1    0    0    -1  
$EndComp
$Comp
L power:VDD #PWR041
U 1 1
P 1750 8250
F 0 "#PWR041" H 1750 8100 60  0001 C CNN
F 1 "VDD" H 1750 8400 60  0000 C CNN
F 2 "" H 1750 8250 60  0000 C CNN
F 3 "" H 1750 8250 60  0000 C CNN
	1    1750 8250
	1    0    0    -1  
$EndComp
$Comp
L power:GND #PWR042
U 1 1
P 1750 8550
F 0 "#PWR042" H 1750 8300 50  0001 C CNN
F 1 "GND" H 1750 8400 50  0000 C CNN
F 2 "" H 1750 8550 50  0000 C CNN
F 3 "" H 1750 8550 50  0000 C CNN
	1    1750 8550
	1    0    0    -1  
$EndComp
Wire Wire Line
	1750 8550 1750 8500
Wire Wire Line
	1750 8500 1800 8500
Wire Wire Line
	1750 8500 1750 8400
Wire Wire Line
	1750 8400 1800 8400
Connection ~ 1750 8500
Wire Wire Line
	1800 8300 1750 8300
Wire Wire Line
	1750 8300 1750 8250
Text Label 2800 8300 0    60   ~ 0
SCL
Text Label 2800 8400 0    60   ~ 0
SDA
Text Label 7250 5750 2    60   ~ 0
SCL
Text Label 7250 5650 2    60   ~ 0
SDA
Text Notes 1150 7725 0    118  Italic 0
Humidity + Temperature
$EndSCHEMATC
